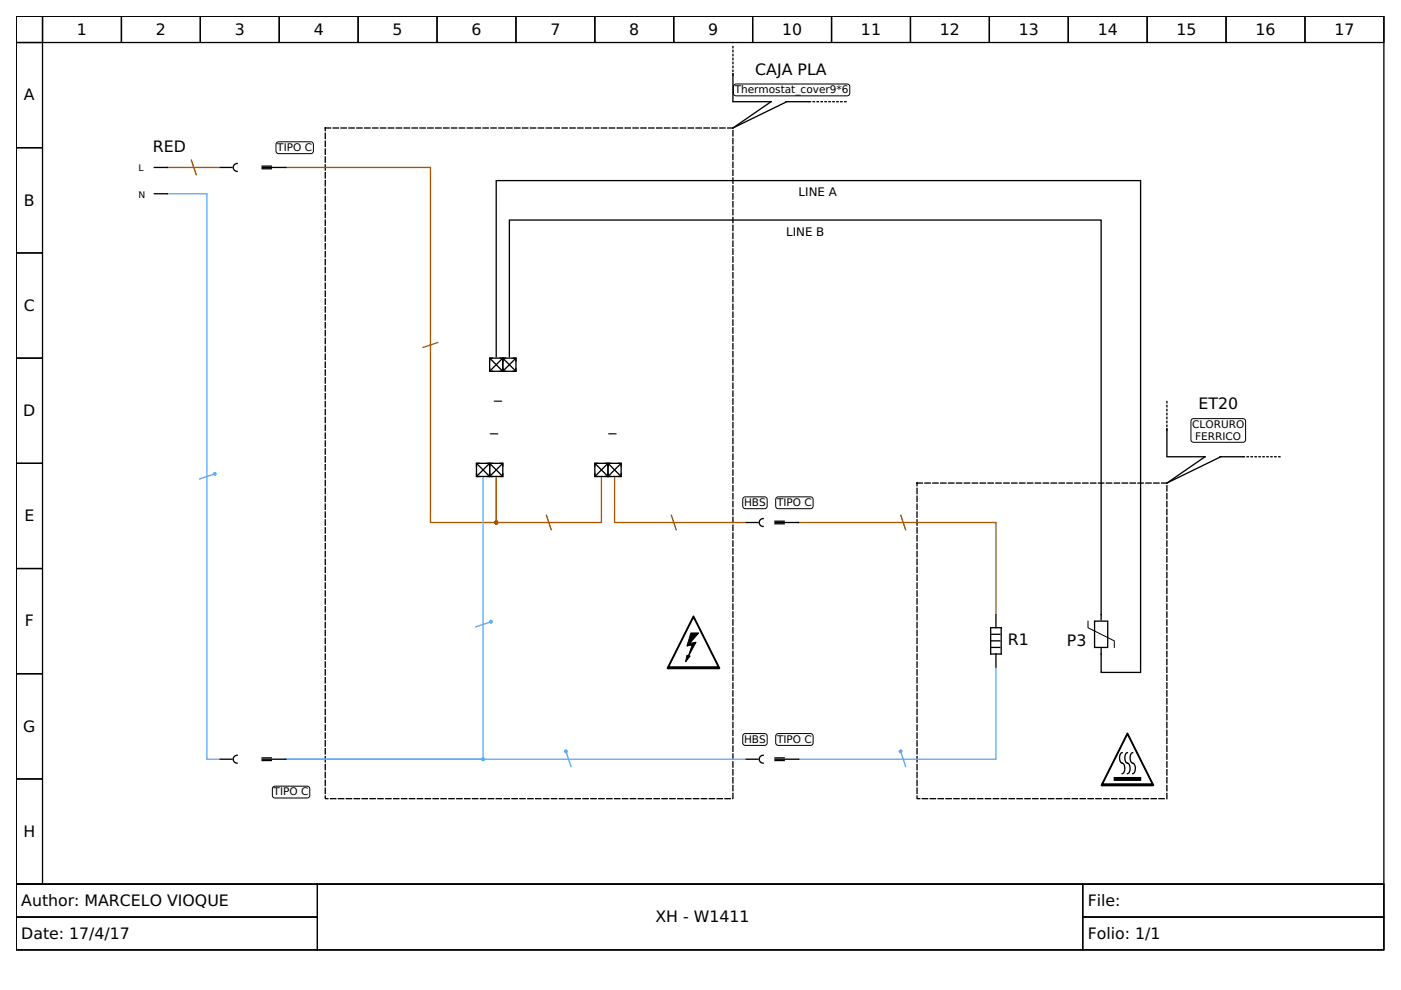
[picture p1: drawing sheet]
<svg xmlns="http://www.w3.org/2000/svg" width="297mm" height="210mm" viewBox="0 0 297 210" stroke-linecap="round" stroke-linejoin="round" font-family="sans-serif">
<g fill="none" stroke="#000" stroke-width=".28">
<path d="M3.4 3.4h290v184.1h-290zM3.4 3.4h5.6v5.6h-5.6zM3.4 9h5.6v22.3h-5.6zM9 3.4h16.7v5.6h-16.7zM25.7 3.4h16.8v5.6h-16.8zM42.5 3.4h16.7v5.6h-16.7zM59.2 3.4h16.7v5.6h-16.7zM75.9 3.4h16.8v5.6h-16.8zM92.7 3.4h16.7v5.6h-16.7zM109.4 3.4h16.7v5.6h-16.7zM126.1 3.4h16.7v5.6h-16.7zM142.8 3.4h16.8v5.6h-16.8z"/>
<path d="M159.6 3.4h16.7v5.6h-16.7zM176.3 3.4h16.7v5.6h-16.7zM193 3.4h16.8v5.6h-16.8zM209.8 3.4h16.7v5.6h-16.7zM226.5 3.4h16.7v5.6h-16.7zM243.2 3.4h16.8v5.6h-16.8zM260 3.4h16.7v5.6h-16.7zM276.7 3.4h16.7v5.6h-16.7zM3.4 31.3h5.6v22.3h-5.6zM3.4 53.6h5.6v22.3h-5.6zM3.4 75.9h5.6v22.3h-5.6zM3.4 98.2h5.6v22.3h-5.6z"/>
<path d="M3.4 120.5h5.6v22.3h-5.6zM3.4 142.8h5.6v22.4h-5.6zM3.4 165.2h5.6v22.3h-5.6zM3.4 187.5h290v13.9h-290z"/>
</g>
<path d="M3.4 187.5h63.9v6.9h-63.9zM3.4 194.4h63.9v7h-63.9zM67.3 187.5h162.3v13.9h-162.3zM229.6 187.5h63.8v6.9h-63.8zM229.6 194.4h63.8v7h-63.8z" fill="none" stroke="#000" stroke-width=".21"/>
<path d="M69 27.1h86.4v142.2h-86.4zM194.4 102.4h53v66.9h-53z" fill="none" stroke="#000" stroke-width=".28" stroke-dasharray="1.1 .6"/>
<path d="M35.5 41.1h8.4v119.9h2.5M45.5 100.5l-3.3 1.1" fill="none" stroke="#5af" stroke-width=".28"/>
<circle cx="45.5" cy="100.5" r=".42" fill="#5af"/>
<path d="M35.5 35.5h10.9M40.5 33.8l1.1 3.4M60.6 35.5h30.7v75.3h13.9v-9.5v9.5h22.3v-9.5M92.9 72.6l-3.3 1.1M115.8 109.1l1.1 3.4M130.3 101.3v9.5h27.6M142.3 109.1l1.1 3.4" fill="none" stroke="#a50" stroke-width=".28"/>
<path d="M105.2 75.7v-37.4h136.6v104.3h-8.3v-3.9M108 75.7v-29h125.5v83.6" fill="none" stroke="#000" stroke-width=".28"/>
<circle cx="105.2" cy="110.8" r=".28" fill="#a50" stroke="#a50" stroke-width=".28"/>
<path d="M120 159.3l1.1 3.3M60.6 161h97.3" fill="none" stroke="#5af" stroke-width=".28"/>
<circle cx="120" cy="159.3" r=".42" fill="#5af"/>
<path d="M102.4 101.3v59.7h-41.8M104.1 131.8l-3.4 1.1" fill="none" stroke="#5af" stroke-width=".28"/>
<circle cx="104.1" cy="131.8" r=".42" fill="#5af"/>
<circle cx="102.4" cy="161" r=".28" fill="#5af" stroke="#5af" stroke-width=".28"/>
<path d="M169.3 110.8h41.9v19.2M190.9 109.1l1.2 3.4" fill="none" stroke="#a50" stroke-width=".28"/>
<path d="M190.9 159.3l1.2 3.3M211.2 141.7v19.3h-41.9" fill="none" stroke="#5af" stroke-width=".28"/>
<circle cx="190.9" cy="159.3" r=".42" fill="#5af"/>
<g fill="none" stroke="#000" stroke-width=".28">
<path d="M155.4 15.6v5.8M32.7 35.5h2.8M46.7 35.5h2.5M49.4 35.6a.84 .84 0 0 0 .9 .7M50.3 34.7a.84 .84 0 0 0-.8 .7M55.6 35.5h5M55.6 35.8h1.9M55.6 35.2h1.9M155.4 21.6h8.1l-8.1 5.5 11.4-5.5M166.6 21.6h4.9M32.7 41.1h2.8M103.8 75.9h2.8v2.8h-2.8z"/>
<path d="M103.8 78.1v.6h.6M103.9 76l2.6 2.6M104.4 75.9h-.6v.6M106 78.7h.6v-.6v.6h.6M106 75.9h.6v.6v-.6h.6M106.5 76l-2.6 2.6M106.6 75.9h2.8v2.8h-2.8zM106.7 76l2.6 2.6M108.8 75.9h.6v.6M109.3 76l-2.6 2.6M109.4 78.1v.6h-.6M101 98.2h2.8v2.8h-2.8z"/>
<path d="M101.1 98.3l2.6 2.6M101.6 98.2h-.6v.6M103.2 98.2h.6v.6v-.6h.6M103.7 98.3l-2.6 2.6M103.8 98.2h2.8v2.8h-2.8zM103.9 98.3l2.6 2.6M106 98.2h.6v.6M106.5 98.3l-2.6 2.6M126.1 98.2h2.8v2.8h-2.8zM126.2 98.3l2.6 2.6M126.7 98.2h-.6v.6M128.3 98.2h.6v.6v-.6h.6"/>
<path d="M128.8 98.3l-2.6 2.6M128.9 98.2h2.8v2.8h-2.8zM129 98.3l2.6 2.6M131.1 98.2h.6v.6M131.6 98.3l-2.6 2.6M247.4 96.8h8.1l-8.1 5.6 11.4-5.6M247.4 90.9v5.8M258.7 96.8h4.8M101 100.4v.6h.6M103.2 101h.6v-.6v.6h.6M106.6 100.4v.6h-.6M126.1 100.4v.6h.6"/>
<path d="M128.3 101h.6v-.6v.6h.6M131.7 100.4v.6h-.6M158.2 110.8h2.5M161 110.9a.84 .84 0 0 0 .8 .7M161.8 109.9a.84 .84 0 0 0-.8 .8M164.3 111.1h2M164.3 110.5h2M164.3 110.8h5M147 130.9l5.3 10.6h-10.6zM147 130.6l5.6 11.1h-11.1zM210 137.3h2M210 135.9h2"/>
<path d="M210 134.5h2M210 133.1h2.3v5.6h-2.3zM211.2 130.3v2.8M211.2 138.7v2.8M232.1 131.7h2.8v5.6h-2.8zM233.5 130.3v1.1M233.5 137.6v1.1M141.7 141.5v.2M152.3 141.5v.2M237.9 159.6a1.35 1.35 0 0 0 .2 2.3 1.53 1.53 0 0 1-.2 2.1M239 155.4l5.6 11.1h-11.1zM239 155.7l5.3 10.6h-10.6z"/>
<path d="M239 159.6a1.35 1.35 0 0 0 .3 2.3 1.53 1.53 0 0 1-.3 2.1M240.2 159.6a1.35 1.35 0 0 0 .2 2.3 1.53 1.53 0 0 1-.2 2.1M46.7 161h2.5M49.4 161.1a.84 .84 0 0 0 .9 .7M50.3 160.1a.84 .84 0 0 0-.8 .8M55.6 161.2h1.9M55.6 160.7h1.9M55.6 161h5M158.2 161h2.5M161 161.1a.84 .84 0 0 0 .8 .7M161.8 160.1a.84 .84 0 0 0-.8 .8M164.3 161.2h2"/>
<path d="M164.3 160.7h2M164.3 161h5M233.7 166.3v.2M244.3 166.3v.2"/>
</g>
<path d="M155.4 16v-6.1M171.6 21.6h7.8M247.4 91.3v-6.2M263.6 96.8h7.8" fill="none" stroke="#000" stroke-width=".28" stroke-dasharray=".3 .6"/>
<path d="M155.6 18.1l.5-.3h23.5l.5 .3 .1 1.7-.1 .2-.5 .3h-23.5l-.5-.3-.1-.2zM58.8 30.1h7.1l.5 .2v1.7v.3l-.5 .3h-6.8l-.3-.1-.3-.5v-1.4zM252.6 89l.5-.2h10.7l.3 .5-.1 4.2-.5 .3-10.7-.1-.3-.5zM157.8 105.4h4.6l.3 .5-.1 1.7-.5 .3-4.3-.1-.3-.5v-1.4zM164.7 105.4l7.1-.1 .5 .3 .1 1.7-.1 .3-.5 .3h-6.8l-.3-.1-.2-.5v-1.4zM230.7 131.7v1.4l5.6 2.8v1.4M157.8 155.6h4.6l.3 .5-.1 1.7-.5 .2h-4.3l-.3-.5v-1.4zM164.7 155.6l7.1-.1 .5 .3 .1 1.7-.1 .3-.5 .2h-6.8h-.3l-.2-.5v-1.4zM58 166.8l7.1-.1 .5 .3 .1 1.6-.1 .3-.5 .3h-6.8l-.3-.1-.3-.5v-1.4z" fill="none" stroke="#000" stroke-width=".21"/>
<g fill="#000" stroke="#000" stroke-width=".28">
<path d="M141.7 141.5h10.3v.2h-10.3z" fill-rule="evenodd"/>
<path d="M233.7 166.3h10.4v.2h-10.4z" fill-rule="evenodd"/>
<path d="M236.3 164.9h5.5v.5h-5.5z" fill-rule="evenodd"/>
</g>
<g fill="#000" stroke="#000" stroke-width=".21">
<path d="M145.6 138.9l.7 .2-.9 1.2z"/>
<path d="M146.5 134.2h1.6l-1.9 2.2 1.4-.2-1.7 3 .9-2.5-1.2 .3z" fill-rule="evenodd"/>
</g>
<g font-size="3.3">
<text x="16.3" y="7.3">1</text>
<text x="33" y="7.3">2</text>
<text x="49.8" y="7.3">3</text>
<text x="66.5" y="7.3">4</text>
<text x="83.2" y="7.3">5</text>
<text x="100" y="7.3">6</text>
<text x="116.7" y="7.3">7</text>
<text x="133.4" y="7.3">8</text>
<text x="150.1" y="7.3">9</text>
<text x="165.8" y="7.3">10</text>
<text x="182.5" y="7.3">11</text>
<text x="199.3" y="7.3">12</text>
<text x="216" y="7.3">13</text>
<text x="232.7" y="7.3">14</text>
<text x="249.5" y="7.3">15</text>
<text x="266.2" y="7.3">16</text>
<text x="282.9" y="7.3">17</text>
<text x="160.1" y="15.9">CAJA PLA</text>
<text x="5.1" y="21.3">A</text>
<text x="32.4" y="32.3">RED</text>
<text x="5.1" y="43.6">B</text>
<text x="5.1" y="65.9">C</text>
<text x="4.9" y="88.2">D</text>
<text x="104.8" y="84.3">_</text>
<text x="254.1" y="86.8">ET20</text>
<text x="105.6" y="92.7" transform="rotate(-180 105.6 92.7)">_</text>
<text x="130.7" y="92.7" transform="rotate(-180 130.7 92.7)">_</text>
<text x="5.2" y="110.5">E</text>
<text x="5.3" y="132.8">F</text>
<text x="213.7" y="136.9">R1</text>
<text x="226.2" y="137">P3</text>
<text x="4.9" y="155.1">G</text>
<text x="5" y="177.4">H</text>
<text x="4.5" y="192.1">Author: MARCELO VIOQUE</text>
<text x="139" y="195.5">XH - W1411</text>
<text x="230.6" y="192.1">File:</text>
<text x="4.5" y="199">Date: 17/4/17</text>
<text x="230.6" y="199">Folio: 1/1</text>
</g>
<g font-size="2.5">
<text x="169.3" y="41.6">LINE A</text>
<text x="166.7" y="50">LINE B</text>
</g>
<g font-size="2.2">
<text x="155.8" y="19.8">Thermostat_cover9*6</text>
<text x="58.8" y="32">TIPO C</text>
<text x="252.8" y="90.7">CLORURO</text>
<text x="253.4" y="93.2">FERRICO</text>
<text x="157.8" y="107.3">HBS</text>
<text x="164.7" y="107.3">TIPO C</text>
<text x="157.8" y="157.5">HBS</text>
<text x="164.7" y="157.5">TIPO C</text>
<text x="58" y="168.6">TIPO C</text>
</g>
<g font-size="2">
<text x="29.4" y="41.9">N</text>
<text x="29.4" y="36.3">L</text>
</g>
</svg>
